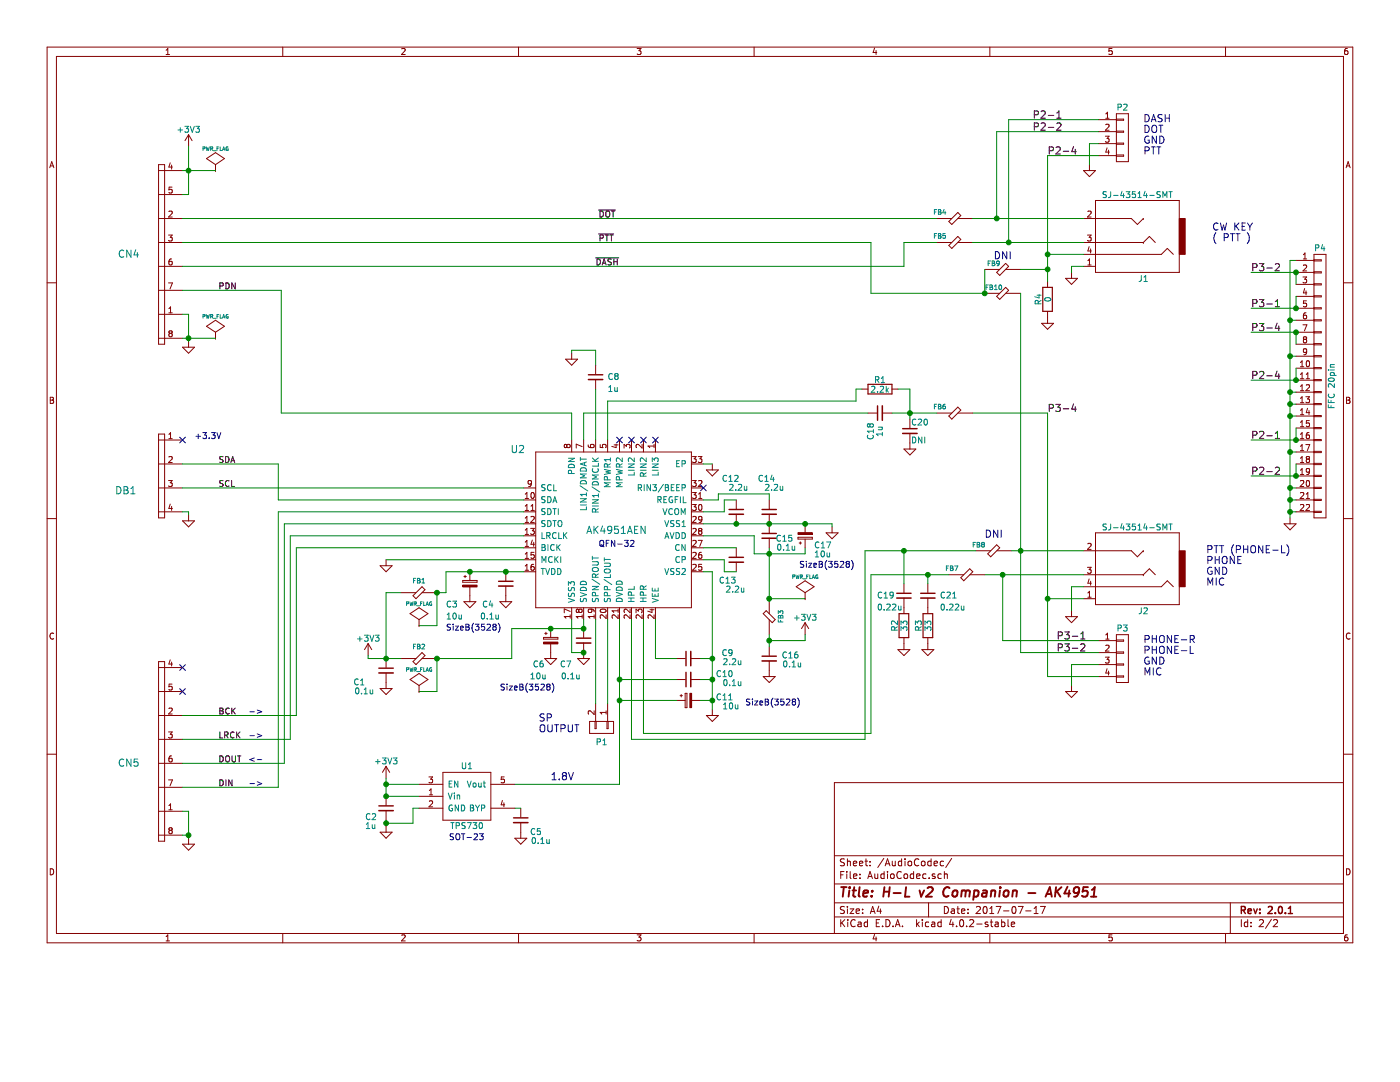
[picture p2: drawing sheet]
EESchema Schematic File Version 2
LIBS:power
LIBS:device
LIBS:transistors
LIBS:conn
LIBS:linear
LIBS:regul
LIBS:74xx
LIBS:cmos4000
LIBS:adc-dac
LIBS:memory
LIBS:xilinx
LIBS:microcontrollers
LIBS:dsp
LIBS:microchip
LIBS:analog_switches
LIBS:motorola
LIBS:texas
LIBS:intel
LIBS:audio
LIBS:interface
LIBS:digital-audio
LIBS:philips
LIBS:display
LIBS:cypress
LIBS:siliconi
LIBS:opto
LIBS:atmel
LIBS:contrib
LIBS:valves
LIBS:hermeslite
LIBS:hermeslite-cache
EELAYER 25 0
EELAYER END
$Descr A4 11693 8268
encoding utf-8
Sheet 2 2
Title "H-L v2 Companion - AK4951"
Date "2017-07-17"
Rev "2.0.1"
Comp ""
Comment1 ""
Comment2 ""
Comment3 ""
Comment4 ""
$EndDescr
$Comp
L R R1
U 1 1
P 7350 3250
F 0 "R1" V 7430 3250 50  0000 C CNN
F 1 "2.2k" V 7350 3250 50  0000 C CNN
F 2 "HERMESLITE:C_0603_HandSoldering" V 7280 3250 50  0001 C CNN
F 3 "" H 7350 3250 50  0000 C CNN
	1    7350 3250
	0    1    -1   0   
$EndComp
$Comp
L CP_Small C11
U 1 1
P 5750 5850
F 0 "C11" V 5725 5475 50  0000 L CNN
F 1 "10u" V 5800 5425 50  0000 L CNN
F 2 "HERMESLITE:TantalC_SizeB_EIA-3528_Wave" H 5750 5850 50  0001 C CNN
F 3 "" H 5750 5850 50  0000 C CNN
	1    5750 5850
	0    -1   1    0   
$EndComp
$Comp
L C_Small C19
U 1 1
P 7550 4975
F 0 "C19" H 7325 4975 50  0000 L CNN
F 1 "0.22u" H 7325 4875 50  0000 L CNN
F 2 "HERMESLITE:C_0603_HandSoldering" H 7550 4975 50  0001 C CNN
F 3 "" H 7550 4975 50  0000 C CNN
	1    7550 4975
	1    0    0    -1  
$EndComp
$Comp
L C_Small C18
U 1 1
P 7350 3450
F 0 "C18" H 7125 3525 50  0000 L CNN
F 1 "1u" H 7150 3450 50  0000 L CNN
F 2 "HERMESLITE:C_0603_HandSoldering" H 7350 3450 50  0001 C CNN
F 3 "" H 7350 3450 50  0000 C CNN
	1    7350 3450
	0    -1   -1   0   
$EndComp
$Comp
L C_Small C20
U 1 1
P 7600 3600
F 0 "C20" H 7610 3670 50  0000 L CNN
F 1 "DNI" H 7610 3520 50  0000 L CNN
F 2 "HERMESLITE:C_0603_HandSoldering" H 7600 3600 50  0001 C CNN
F 3 "" H 7600 3600 50  0000 C CNN
	1    7600 3600
	1    0    0    -1  
$EndComp
$Comp
L FB FB6
U 1 1
P 7975 3450
F 0 "FB6" H 7850 3500 39  0000 C CNN
F 1 "FB" H 7975 3550 60  0001 C CNN
F 2 "HERMESLITE:C_0603_HandSoldering" H 7975 3450 60  0001 C CNN
F 3 "" H 7975 3450 60  0000 C CNN
	1    7975 3450
	1    0    0    -1  
$EndComp
Text Label 5000 2025 0    50   ~ 0
~PTT
$Comp
L +3V3 #PWR04
U 1 1
P 3225 6500
F 0 "#PWR04" H 3225 6350 50  0001 C CNN
F 1 "+3V3" H 3225 6640 50  0000 C CNN
F 2 "" H 3225 6500 50  0000 C CNN
F 3 "" H 3225 6500 50  0000 C CNN
	1    3225 6500
	1    0    0    -1  
$EndComp
Text Notes 4500 6125 0    60   ~ 0
SP\nOUTPUT
Text Notes 10125 2025 0    60   ~ 0
CW KEY\n( PTT )
$Comp
L PWR_FLAG #FLG05
U 1 1
P 1800 2825
F 0 "#FLG05" H 1800 2920 50  0001 C CNN
F 1 "PWR_FLAG" H 1800 3005 30  0000 C CNN
F 2 "" H 1800 2825 50  0000 C CNN
F 3 "" H 1800 2825 50  0000 C CNN
	1    1800 2825
	1    0    0    -1  
$EndComp
$Comp
L AK4951AEN U2
U 1 1
P 5125 4425
F 0 "U2" H 5925 3750 60  0000 C CNN
F 1 "AK4951AEN" H 5100 4425 60  0000 C CNN
F 2 "HERMESLITE:QFN-32-1EP_4x4mm_Pitch0.4mm_Handsoldering" H 5325 4475 60  0001 C CNN
F 3 "" H 5325 4475 60  0000 C CNN
	1    5125 4425
	-1   0    0    1   
$EndComp
$Comp
L CONN_01X02 P1
U 1 1
P 5025 6075
F 0 "P1" V 5150 6075 50  0000 C CNN
F 1 "CONN_01X02" V 5125 6075 50  0001 C CNN
F 2 "HERMESLITE:Pin_Header_Straight_1x02_Pitch2.54mm" H 5025 6075 50  0001 C CNN
F 3 "" H 5025 6075 50  0000 C CNN
	1    5025 6075
	0    1    1    0   
$EndComp
$Comp
L R R2
U 1 1
P 7550 5225
F 0 "R2" V 7630 5225 50  0000 C CNN
F 1 "33" V 7550 5225 50  0000 C CNN
F 2 "HERMESLITE:C_0603_HandSoldering" V 7480 5225 50  0001 C CNN
F 3 "" H 7550 5225 50  0000 C CNN
	1    7550 5225
	-1   0    0    -1  
$EndComp
$Comp
L FB FB5
U 1 1
P 7975 2025
F 0 "FB5" H 7850 2075 39  0000 C CNN
F 1 "FB" H 7975 2125 60  0001 C CNN
F 2 "HERMESLITE:C_0603_HandSoldering" H 7975 2025 60  0001 C CNN
F 3 "" H 7975 2025 60  0000 C CNN
	1    7975 2025
	1    0    0    -1  
$EndComp
Text Notes 10075 4900 0    60   ~ 0
PTT (PHONE-L)\nPHONE\nGND\nMIC
$Comp
L FB FB7
U 1 1
P 8075 4800
F 0 "FB7" H 7950 4850 39  0000 C CNN
F 1 "FB" H 8075 4900 60  0001 C CNN
F 2 "HERMESLITE:C_0603_HandSoldering" H 8075 4800 60  0001 C CNN
F 3 "" H 8075 4800 60  0000 C CNN
	1    8075 4800
	1    0    0    -1  
$EndComp
$Comp
L FB FB4
U 1 1
P 7975 1825
F 0 "FB4" H 7850 1875 39  0000 C CNN
F 1 "FB" H 7975 1925 60  0001 C CNN
F 2 "HERMESLITE:C_0603_HandSoldering" H 7975 1825 60  0001 C CNN
F 3 "" H 7975 1825 60  0000 C CNN
	1    7975 1825
	1    0    0    -1  
$EndComp
$Comp
L C_Small C14
U 1 1
P 6425 4275
F 0 "C14" H 6375 4550 50  0000 L CNN
F 1 "2.2u" H 6300 4475 50  0000 L CNN
F 2 "HERMESLITE:C_0603_HandSoldering" H 6425 4275 50  0001 C CNN
F 3 "" H 6425 4275 50  0000 C CNN
	1    6425 4275
	-1   0    0    -1  
$EndComp
$Comp
L C_Small C12
U 1 1
P 6150 4275
F 0 "C12" H 6125 4550 50  0000 L CNN
F 1 "2.2u" H 6050 4475 50  0000 L CNN
F 2 "HERMESLITE:C_0603_HandSoldering" H 6150 4275 50  0001 C CNN
F 3 "" H 6150 4275 50  0000 C CNN
	1    6150 4275
	-1   0    0    -1  
$EndComp
$Comp
L C_Small C15
U 1 1
P 6425 4475
F 0 "C15" H 6225 4450 50  0000 L CNN
F 1 "0.1u" H 6200 4375 50  0000 L CNN
F 2 "HERMESLITE:C_0603_HandSoldering" H 6425 4475 50  0001 C CNN
F 3 "" H 6425 4475 50  0000 C CNN
	1    6425 4475
	-1   0    0    -1  
$EndComp
$Comp
L C_Small C13
U 1 1
P 6150 4675
F 0 "C13" H 6150 4500 50  0000 L CNN
F 1 "2.2u" H 6075 4425 50  0000 L CNN
F 2 "HERMESLITE:C_0603_HandSoldering" H 6150 4675 50  0001 C CNN
F 3 "" H 6150 4675 50  0000 C CNN
	1    6150 4675
	-1   0    0    -1  
$EndComp
$Comp
L C_Small C9
U 1 1
P 5750 5500
F 0 "C9" V 5800 5125 50  0000 L CNN
F 1 "2.2u" V 5725 5050 50  0000 L CNN
F 2 "HERMESLITE:C_0603_HandSoldering" H 5750 5500 50  0001 C CNN
F 3 "" H 5750 5500 50  0000 C CNN
	1    5750 5500
	0    -1   -1   0   
$EndComp
$Comp
L C_Small C10
U 1 1
P 5750 5675
F 0 "C10" V 5800 5300 50  0000 L CNN
F 1 "0.1u" V 5725 5225 50  0000 L CNN
F 2 "HERMESLITE:C_0603_HandSoldering" H 5750 5675 50  0001 C CNN
F 3 "" H 5750 5675 50  0000 C CNN
	1    5750 5675
	0    -1   -1   0   
$EndComp
$Comp
L C_Small C21
U 1 1
P 7750 4975
F 0 "C21" H 7850 4975 50  0000 L CNN
F 1 "0.22u" H 7850 4875 50  0000 L CNN
F 2 "HERMESLITE:C_0603_HandSoldering" H 7750 4975 50  0001 C CNN
F 3 "" H 7750 4975 50  0000 C CNN
	1    7750 4975
	1    0    0    -1  
$EndComp
$Comp
L R R3
U 1 1
P 7750 5225
F 0 "R3" V 7830 5225 50  0000 C CNN
F 1 "33" V 7750 5225 50  0000 C CNN
F 2 "HERMESLITE:C_0603_HandSoldering" V 7680 5225 50  0001 C CNN
F 3 "" H 7750 5225 50  0000 C CNN
	1    7750 5225
	-1   0    0    -1  
$EndComp
Text Label 1825 3875 0    50   ~ 0
SDA
Text Label 1825 4075 0    50   ~ 0
SCL
$Comp
L C_Small C4
U 1 1
P 4225 4875
F 0 "C4" H 4325 4700 50  0000 L CNN
F 1 "0.1u" H 4275 4600 50  0000 L CNN
F 2 "HERMESLITE:C_0603_HandSoldering" H 4225 4875 50  0001 C CNN
F 3 "" H 4225 4875 50  0000 C CNN
	1    4225 4875
	-1   0    0    -1  
$EndComp
$Comp
L CP_Small C3
U 1 1
P 3925 4875
F 0 "C3" H 3725 4700 50  0000 L CNN
F 1 "10u" H 3725 4600 50  0000 L CNN
F 2 "HERMESLITE:TantalC_SizeB_EIA-3528_Wave" H 3925 4875 50  0001 C CNN
F 3 "" H 3925 4875 50  0000 C CNN
	1    3925 4875
	1    0    0    -1  
$EndComp
$Comp
L C_Small C7
U 1 1
P 4875 5350
F 0 "C7" H 4975 5150 50  0000 L CNN
F 1 "0.1u" H 4900 5050 50  0000 L CNN
F 2 "HERMESLITE:C_0603_HandSoldering" H 4875 5350 50  0001 C CNN
F 3 "" H 4875 5350 50  0000 C CNN
	1    4875 5350
	-1   0    0    -1  
$EndComp
$Comp
L CP_Small C6
U 1 1
P 4600 5350
F 0 "C6" H 4450 5150 50  0000 L CNN
F 1 "10u" H 4425 5050 50  0000 L CNN
F 2 "HERMESLITE:TantalC_SizeB_EIA-3528_Wave" H 4600 5350 50  0001 C CNN
F 3 "" H 4600 5350 50  0000 C CNN
	1    4600 5350
	1    0    0    -1  
$EndComp
Text Notes 4600 6525 0    60   ~ 0
1.8V
$Comp
L FB FB1
U 1 1
P 3500 4950
F 0 "FB1" H 3500 4850 39  0000 C CNN
F 1 "FB" H 3500 5050 60  0001 C CNN
F 2 "HERMESLITE:C_0603_HandSoldering" H 3500 4950 60  0001 C CNN
F 3 "" H 3500 4950 60  0000 C CNN
	1    3500 4950
	-1   0    0    1   
$EndComp
$Comp
L FB FB2
U 1 1
P 3500 5500
F 0 "FB2" H 3500 5400 39  0000 C CNN
F 1 "FB" H 3500 5600 60  0001 C CNN
F 2 "HERMESLITE:C_0603_HandSoldering" H 3500 5500 60  0001 C CNN
F 3 "" H 3500 5500 60  0000 C CNN
	1    3500 5500
	-1   0    0    1   
$EndComp
$Comp
L FB FB3
U 1 1
P 6425 5150
F 0 "FB3" H 6425 5050 39  0000 C CNN
F 1 "FB" H 6425 5250 60  0001 C CNN
F 2 "HERMESLITE:C_0603_HandSoldering" H 6425 5150 60  0001 C CNN
F 3 "" H 6425 5150 60  0000 C CNN
	1    6425 5150
	0    -1   -1   0   
$EndComp
NoConn ~ 5475 3675
NoConn ~ 5875 4075
NoConn ~ 5375 3675
NoConn ~ 5275 3675
NoConn ~ 5175 3675
$Comp
L +3V3 #PWR06
U 1 1
P 3075 5475
F 0 "#PWR06" H 3075 5325 50  0001 C CNN
F 1 "+3V3" H 3075 5615 50  0000 C CNN
F 2 "" H 3075 5475 50  0000 C CNN
F 3 "" H 3075 5475 50  0000 C CNN
	1    3075 5475
	1    0    0    -1  
$EndComp
$Comp
L C_Small C1
U 1 1
P 3225 5600
F 0 "C1" H 3400 5500 50  0000 L CNN
F 1 "0.1u" H 3325 5425 50  0000 L CNN
F 2 "HERMESLITE:C_0603_HandSoldering" H 3225 5600 50  0001 C CNN
F 3 "" H 3225 5600 50  0000 C CNN
	1    3225 5600
	-1   0    0    -1  
$EndComp
$Comp
L +3V3 #PWR07
U 1 1
P 6725 5300
F 0 "#PWR07" H 6725 5150 50  0001 C CNN
F 1 "+3V3" H 6725 5440 50  0000 C CNN
F 2 "" H 6725 5300 50  0000 C CNN
F 3 "" H 6725 5300 50  0000 C CNN
	1    6725 5300
	1    0    0    -1  
$EndComp
$Comp
L C_Small C16
U 1 1
P 6425 5500
F 0 "C16" H 6175 5525 50  0000 L CNN
F 1 "0.1u" H 6150 5450 50  0000 L CNN
F 2 "HERMESLITE:C_0603_HandSoldering" H 6425 5500 50  0001 C CNN
F 3 "" H 6425 5500 50  0000 C CNN
	1    6425 5500
	-1   0    0    -1  
$EndComp
$Comp
L C_Small C8
U 1 1
P 4975 3150
F 0 "C8" H 5075 3150 50  0000 L CNN
F 1 "1u" H 5075 3050 50  0000 L CNN
F 2 "HERMESLITE:C_0603_HandSoldering" H 4975 3150 50  0001 C CNN
F 3 "" H 4975 3150 50  0000 C CNN
	1    4975 3150
	1    0    0    -1  
$EndComp
$Comp
L PWR_FLAG #FLG08
U 1 1
P 1800 1425
F 0 "#FLG08" H 1800 1520 50  0001 C CNN
F 1 "PWR_FLAG" H 1800 1605 30  0000 C CNN
F 2 "" H 1800 1425 50  0000 C CNN
F 3 "" H 1800 1425 50  0000 C CNN
	1    1800 1425
	1    0    0    -1  
$EndComp
$Comp
L +3V3 #PWR09
U 1 1
P 1575 1225
F 0 "#PWR09" H 1575 1075 50  0001 C CNN
F 1 "+3V3" H 1575 1365 50  0000 C CNN
F 2 "" H 1575 1225 50  0000 C CNN
F 3 "" H 1575 1225 50  0000 C CNN
	1    1575 1225
	1    0    0    -1  
$EndComp
Text Notes 1625 3675 0    50   ~ 0
+3.3V
$Comp
L IO8 CN5
U 1 1
P 1425 6275
F 0 "CN5" H 1075 6175 60  0000 C CNN
F 1 "IO8" H 1375 7075 39  0001 C CNN
F 2 "HERMESLITE:IO" H 1425 5925 60  0001 C CNN
F 3 "" H 1425 5925 60  0000 C CNN
F 4 "LVDSIO:CN8R_LVDSSYNC:CN8R" H 1425 6275 60  0001 C CNN "Option"
F 5 "CN8R" H 1425 6275 60  0001 C CNN "Key"
	1    1425 6275
	1    0    0    -1  
$EndComp
$Comp
L GND #PWR010
U 1 1
P 1575 7000
F 0 "#PWR010" H 1575 6750 50  0001 C CNN
F 1 "GND" H 1575 6850 50  0001 C CNN
F 2 "" H 1575 7000 50  0000 C CNN
F 3 "" H 1575 7000 50  0000 C CNN
	1    1575 7000
	-1   0    0    -1  
$EndComp
$Comp
L RFD4d DB1
U 1 1
P 1425 3975
F 0 "DB1" H 1050 3850 60  0000 C CNN
F 1 "RFD4d" H 1425 4475 39  0001 C CNN
F 2 "HERMESLITE:4x1" H 1425 3625 60  0001 C CNN
F 3 "" H 1425 3625 60  0000 C CNN
F 4 "CN4S" H 1425 3975 60  0001 C CNN "Key"
F 5 "GENERIC" H 1425 3975 60  0001 C CNN "Option"
	1    1425 3975
	1    0    0    -1  
$EndComp
$Comp
L GND #PWR011
U 1 1
P 1575 4300
F 0 "#PWR011" H 1575 4050 39  0001 C CNN
F 1 "GND" H 1575 4150 39  0001 C CNN
F 2 "" H 1575 4300 50  0000 C CNN
F 3 "" H 1575 4300 50  0000 C CNN
	1    1575 4300
	1    0    0    -1  
$EndComp
$Comp
L IO8 CN4
U 1 1
P 1425 2125
F 0 "CN4" H 1075 2125 60  0000 C CNN
F 1 "IO8" H 1375 2925 39  0001 C CNN
F 2 "HERMESLITE:IO" H 1425 1775 60  0001 C CNN
F 3 "" H 1425 1775 60  0000 C CNN
F 4 "CN8R" H 1425 2125 60  0001 C CNN "Key"
F 5 "FRONTIO" H 1425 2125 60  0001 C CNN "Option"
	1    1425 2125
	1    0    0    -1  
$EndComp
$Comp
L GND #PWR012
U 1 1
P 1575 2850
F 0 "#PWR012" H 1575 2600 50  0001 C CNN
F 1 "GND" H 1575 2700 50  0001 C CNN
F 2 "" H 1575 2850 50  0000 C CNN
F 3 "" H 1575 2850 50  0000 C CNN
	1    1575 2850
	-1   0    0    -1  
$EndComp
Text Label 5000 1825 0    50   ~ 0
~DOT
Text Label 4975 2225 0    50   ~ 0
~DASH
$Comp
L GND #PWR013
U 1 1
P 6425 5600
F 0 "#PWR013" H 6425 5350 50  0001 C CNN
F 1 "GND" H 6425 5450 50  0001 C CNN
F 2 "" H 6425 5600 50  0000 C CNN
F 3 "" H 6425 5600 50  0000 C CNN
	1    6425 5600
	-1   0    0    -1  
$EndComp
$Comp
L GND #PWR014
U 1 1
P 7550 5375
F 0 "#PWR014" H 7550 5125 50  0001 C CNN
F 1 "GND" H 7550 5225 50  0001 C CNN
F 2 "" H 7550 5375 50  0000 C CNN
F 3 "" H 7550 5375 50  0000 C CNN
	1    7550 5375
	-1   0    0    -1  
$EndComp
$Comp
L GND #PWR015
U 1 1
P 7750 5375
F 0 "#PWR015" H 7750 5125 50  0001 C CNN
F 1 "GND" H 7750 5225 50  0001 C CNN
F 2 "" H 7750 5375 50  0000 C CNN
F 3 "" H 7750 5375 50  0000 C CNN
	1    7750 5375
	-1   0    0    -1  
$EndComp
$Comp
L GND #PWR016
U 1 1
P 5950 5925
F 0 "#PWR016" H 5950 5675 50  0001 C CNN
F 1 "GND" H 5950 5775 50  0001 C CNN
F 2 "" H 5950 5925 50  0000 C CNN
F 3 "" H 5950 5925 50  0000 C CNN
	1    5950 5925
	-1   0    0    -1  
$EndComp
$Comp
L GND #PWR017
U 1 1
P 6950 4400
F 0 "#PWR017" H 6950 4150 50  0001 C CNN
F 1 "GND" H 6950 4250 50  0001 C CNN
F 2 "" H 6950 4400 50  0000 C CNN
F 3 "" H 6950 4400 50  0000 C CNN
	1    6950 4400
	-1   0    0    -1  
$EndComp
$Comp
L GND #PWR018
U 1 1
P 7600 3700
F 0 "#PWR018" H 7600 3450 50  0001 C CNN
F 1 "GND" H 7600 3550 50  0001 C CNN
F 2 "" H 7600 3700 50  0000 C CNN
F 3 "" H 7600 3700 50  0000 C CNN
	1    7600 3700
	-1   0    0    -1  
$EndComp
$Comp
L GND #PWR019
U 1 1
P 4775 2950
F 0 "#PWR019" H 4775 2700 50  0001 C CNN
F 1 "GND" H 4775 2800 50  0001 C CNN
F 2 "" H 4775 2950 50  0000 C CNN
F 3 "" H 4775 2950 50  0000 C CNN
	1    4775 2950
	-1   0    0    -1  
$EndComp
$Comp
L GND #PWR020
U 1 1
P 4875 5450
F 0 "#PWR020" H 4875 5200 50  0001 C CNN
F 1 "GND" H 4875 5300 50  0001 C CNN
F 2 "" H 4875 5450 50  0000 C CNN
F 3 "" H 4875 5450 50  0000 C CNN
	1    4875 5450
	-1   0    0    -1  
$EndComp
$Comp
L GND #PWR021
U 1 1
P 4600 5450
F 0 "#PWR021" H 4600 5200 50  0001 C CNN
F 1 "GND" H 4600 5300 50  0001 C CNN
F 2 "" H 4600 5450 50  0000 C CNN
F 3 "" H 4600 5450 50  0000 C CNN
	1    4600 5450
	-1   0    0    -1  
$EndComp
$Comp
L GND #PWR022
U 1 1
P 3225 5700
F 0 "#PWR022" H 3225 5450 50  0001 C CNN
F 1 "GND" H 3225 5550 50  0001 C CNN
F 2 "" H 3225 5700 50  0000 C CNN
F 3 "" H 3225 5700 50  0000 C CNN
	1    3225 5700
	-1   0    0    -1  
$EndComp
$Comp
L GND #PWR023
U 1 1
P 4225 4975
F 0 "#PWR023" H 4225 4725 50  0001 C CNN
F 1 "GND" H 4225 4825 50  0001 C CNN
F 2 "" H 4225 4975 50  0000 C CNN
F 3 "" H 4225 4975 50  0000 C CNN
	1    4225 4975
	-1   0    0    -1  
$EndComp
$Comp
L GND #PWR024
U 1 1
P 3925 4975
F 0 "#PWR024" H 3925 4725 50  0001 C CNN
F 1 "GND" H 3925 4825 50  0001 C CNN
F 2 "" H 3925 4975 50  0000 C CNN
F 3 "" H 3925 4975 50  0000 C CNN
	1    3925 4975
	-1   0    0    -1  
$EndComp
$Comp
L FB FB8
U 1 1
P 8300 4600
F 0 "FB8" H 8425 4550 39  0000 C CNN
F 1 "FB" H 8300 4700 60  0001 C CNN
F 2 "HERMESLITE:C_0603_HandSoldering" H 8300 4600 60  0001 C CNN
F 3 "" H 8300 4600 60  0000 C CNN
	1    8300 4600
	-1   0    0    1   
$EndComp
$Comp
L SJ-43514-SMT J1
U 1 1
P 9500 1975
F 0 "J1" H 9450 2325 50  0000 C CNN
F 1 "SJ-43514-SMT" H 9500 1625 50  0000 C CNN
F 2 "HERMESLITE:SJ-43514-SMT" H 9650 1775 50  0001 C CNN
F 3 "" H 9650 1775 50  0000 C CNN
	1    9500 1975
	-1   0    0    1   
$EndComp
$Comp
L SJ-43514-SMT J2
U 1 1
P 9500 4750
F 0 "J2" H 9450 5100 50  0000 C CNN
F 1 "SJ-43514-SMT" H 9500 4400 50  0000 C CNN
F 2 "HERMESLITE:SJ-43514-SMT" H 9650 4550 50  0001 C CNN
F 3 "" H 9650 4550 50  0000 C CNN
	1    9500 4750
	-1   0    0    1   
$EndComp
$Comp
L GND #PWR025
U 1 1
P 8950 5100
F 0 "#PWR025" H 8950 4850 50  0001 C CNN
F 1 "GND" H 8950 4950 50  0001 C CNN
F 2 "" H 8950 5100 50  0000 C CNN
F 3 "" H 8950 5100 50  0000 C CNN
	1    8950 5100
	-1   0    0    -1  
$EndComp
Text Notes 8225 4500 0    60   ~ 0
DNI
$Comp
L R R4
U 1 1
P 8750 2500
F 0 "R4" V 8830 2500 50  0000 C CNN
F 1 "0" V 8750 2500 50  0000 C CNN
F 2 "HERMESLITE:C_0603_HandSoldering" V 8680 2500 50  0001 C CNN
F 3 "" H 8750 2500 50  0000 C CNN
	1    8750 2500
	-1   0    0    1   
$EndComp
$Comp
L GND #PWR026
U 1 1
P 8750 2650
F 0 "#PWR026" H 8750 2400 50  0001 C CNN
F 1 "GND" H 8750 2500 50  0001 C CNN
F 2 "" H 8750 2650 50  0000 C CNN
F 3 "" H 8750 2650 50  0000 C CNN
	1    8750 2650
	-1   0    0    -1  
$EndComp
$Comp
L GND #PWR027
U 1 1
P 8950 2275
F 0 "#PWR027" H 8950 2025 50  0001 C CNN
F 1 "GND" H 8950 2125 50  0001 C CNN
F 2 "" H 8950 2275 50  0000 C CNN
F 3 "" H 8950 2275 50  0000 C CNN
	1    8950 2275
	-1   0    0    -1  
$EndComp
$Comp
L FB FB10
U 1 1
P 8375 2450
F 0 "FB10" H 8450 2400 39  0000 C CNN
F 1 "FB" H 8375 2550 60  0001 C CNN
F 2 "HERMESLITE:C_0603_HandSoldering" H 8375 2450 60  0001 C CNN
F 3 "" H 8375 2450 60  0000 C CNN
	1    8375 2450
	-1   0    0    1   
$EndComp
$Comp
L FB FB9
U 1 1
P 8375 2250
F 0 "FB9" H 8450 2200 39  0000 C CNN
F 1 "FB" H 8375 2350 60  0001 C CNN
F 2 "HERMESLITE:C_0603_HandSoldering" H 8375 2250 60  0001 C CNN
F 3 "" H 8375 2250 60  0000 C CNN
	1    8375 2250
	-1   0    0    1   
$EndComp
Text Notes 8300 2175 0    60   ~ 0
DNI
NoConn ~ 1525 3675
$Comp
L LP2985 U1
U 1 1
P 3700 6650
F 0 "U1" H 3900 6900 50  0000 C CNN
F 1 "TPS730" H 3900 6400 50  0000 C CNN
F 2 "HERMESLITE:SOT23" H 3700 6650 60  0001 C CNN
F 3 "" H 3700 6650 60  0000 C CNN
	1    3700 6650
	1    0    0    -1  
$EndComp
$Comp
L C_Small C2
U 1 1
P 3225 6750
F 0 "C2" H 3050 6675 50  0000 L CNN
F 1 "1u" H 3050 6600 50  0000 L CNN
F 2 "HERMESLITE:C_0603_HandSoldering" H 3225 6750 50  0001 C CNN
F 3 "" H 3225 6750 50  0000 C CNN
	1    3225 6750
	1    0    0    -1  
$EndComp
$Comp
L C_Small C5
U 1 1
P 4350 6850
F 0 "C5" H 4175 6750 50  0000 L CNN
F 1 "0.1u" H 4100 6675 50  0000 L CNN
F 2 "HERMESLITE:C_0603_HandSoldering" H 4350 6850 50  0001 C CNN
F 3 "" H 4350 6850 50  0000 C CNN
	1    4350 6850
	-1   0    0    -1  
$EndComp
$Comp
L GND #PWR028
U 1 1
P 3225 6900
F 0 "#PWR028" H 3225 6650 50  0001 C CNN
F 1 "GND" H 3225 6750 50  0001 C CNN
F 2 "" H 3225 6900 50  0000 C CNN
F 3 "" H 3225 6900 50  0000 C CNN
	1    3225 6900
	-1   0    0    -1  
$EndComp
$Comp
L GND #PWR029
U 1 1
P 4350 6950
F 0 "#PWR029" H 4350 6700 50  0001 C CNN
F 1 "GND" H 4350 6800 50  0001 C CNN
F 2 "" H 4350 6950 50  0000 C CNN
F 3 "" H 4350 6950 50  0000 C CNN
	1    4350 6950
	-1   0    0    -1  
$EndComp
$Comp
L CONN_01X04 P3
U 1 1
P 9375 5500
F 0 "P3" H 9375 5750 50  0000 C CNN
F 1 "CONN_01X04" V 9475 5500 50  0001 C CNN
F 2 "HERMESLITE:Pin_Header_Straight_1x04_Pitch2.54mm" H 9375 5500 50  0001 C CNN
F 3 "" H 9375 5500 50  0000 C CNN
	1    9375 5500
	1    0    0    -1  
$EndComp
$Comp
L GND #PWR030
U 1 1
P 8950 5725
F 0 "#PWR030" H 8950 5475 50  0001 C CNN
F 1 "GND" H 8950 5575 50  0001 C CNN
F 2 "" H 8950 5725 50  0000 C CNN
F 3 "" H 8950 5725 50  0000 C CNN
	1    8950 5725
	-1   0    0    -1  
$EndComp
Text Notes 9550 5650 0    60   ~ 0
PHONE-R\nPHONE-L\nGND\nMIC
$Comp
L CONN_01X04 P2
U 1 1
P 9375 1150
F 0 "P2" H 9375 1400 50  0000 C CNN
F 1 "CONN_01X04" V 9475 1150 50  0001 C CNN
F 2 "HERMESLITE:Pin_Header_Straight_1x04_Pitch2.54mm" H 9375 1150 50  0001 C CNN
F 3 "" H 9375 1150 50  0000 C CNN
	1    9375 1150
	1    0    0    -1  
$EndComp
Text Notes 9550 1300 0    60   ~ 0
DASH\nDOT\nGND\nPTT
$Comp
L GND #PWR031
U 1 1
P 9100 1375
F 0 "#PWR031" H 9100 1125 50  0001 C CNN
F 1 "GND" H 9100 1225 50  0001 C CNN
F 2 "" H 9100 1375 50  0000 C CNN
F 3 "" H 9100 1375 50  0000 C CNN
	1    9100 1375
	-1   0    0    -1  
$EndComp
Text Notes 3725 5275 0    50   ~ 0
SizeB(3528)
Text Notes 6225 5900 0    50   ~ 0
SizeB(3528)
Text Notes 4175 5775 0    50   ~ 0
SizeB(3528)
Text Label 1825 6575 0    50   ~ 0
DIN
Text Label 1825 6375 0    50   ~ 0
DOUT
Text Label 1825 6175 0    50   ~ 0
LRCK
Text Label 1825 5975 0    50   ~ 0
BCK
Text Notes 2075 6575 0    50   ~ 0
->
Text Notes 2075 6175 0    50   ~ 0
->
Text Notes 2075 5975 0    50   ~ 0
->
Text Notes 2075 6375 0    50   ~ 0
<-
$Comp
L CP_Small C17
U 1 1
P 6725 4475
F 0 "C17" H 6800 4550 50  0000 L CNN
F 1 "10u" H 6800 4625 50  0000 L CNN
F 2 "HERMESLITE:TantalC_SizeB_EIA-3528_Wave" H 6725 4475 50  0001 C CNN
F 3 "" H 6725 4475 50  0000 C CNN
	1    6725 4475
	1    0    0    1   
$EndComp
Text Notes 6675 4750 0    50   ~ 0
SizeB(3528)
$Comp
L GND #PWR032
U 1 1
P 3225 4675
F 0 "#PWR032" H 3225 4425 50  0001 C CNN
F 1 "GND" H 3225 4525 50  0001 C CNN
F 2 "" H 3225 4675 50  0000 C CNN
F 3 "" H 3225 4675 50  0000 C CNN
	1    3225 4675
	-1   0    0    -1  
$EndComp
$Comp
L PWR_FLAG #FLG033
U 1 1
P 3500 5225
F 0 "#FLG033" H 3500 5320 50  0001 C CNN
F 1 "PWR_FLAG" H 3500 5405 30  0000 C CNN
F 2 "" H 3500 5225 50  0000 C CNN
F 3 "" H 3500 5225 50  0000 C CNN
	1    3500 5225
	1    0    0    -1  
$EndComp
$Comp
L PWR_FLAG #FLG034
U 1 1
P 3500 5775
F 0 "#FLG034" H 3500 5870 50  0001 C CNN
F 1 "PWR_FLAG" H 3500 5955 30  0000 C CNN
F 2 "" H 3500 5775 50  0000 C CNN
F 3 "" H 3500 5775 50  0000 C CNN
	1    3500 5775
	1    0    0    -1  
$EndComp
$Comp
L PWR_FLAG #FLG035
U 1 1
P 6725 5000
F 0 "#FLG035" H 6725 5095 50  0001 C CNN
F 1 "PWR_FLAG" H 6725 5180 30  0000 C CNN
F 2 "" H 6725 5000 50  0000 C CNN
F 3 "" H 6725 5000 50  0000 C CNN
	1    6725 5000
	1    0    0    -1  
$EndComp
$Comp
L GND #PWR036
U 1 1
P 5950 3875
F 0 "#PWR036" H 5950 3625 50  0001 C CNN
F 1 "GND" H 5950 3725 50  0001 C CNN
F 2 "" H 5950 3875 50  0000 C CNN
F 3 "" H 5950 3875 50  0000 C CNN
	1    5950 3875
	-1   0    0    -1  
$EndComp
Text Notes 3750 7025 0    50   ~ 0
SOT-23
Text Notes 5000 4575 0    50   ~ 0
QFN-32
Text Label 1825 2425 0    50   ~ 0
PDN
NoConn ~ 1525 5575
NoConn ~ 1525 5775
$Comp
L GND #PWR037
U 1 1
P 10775 4325
F 0 "#PWR037" H 10775 4075 50  0001 C CNN
F 1 "GND" H 10775 4175 50  0001 C CNN
F 2 "" H 10775 4325 50  0000 C CNN
F 3 "" H 10775 4325 50  0000 C CNN
	1    10775 4325
	-1   0    0    -1  
$EndComp
Text Label 8625 1000 0    60   ~ 0
P2-1
Text Label 8625 1100 0    60   ~ 0
P2-2
Text Label 8750 1300 0    60   ~ 0
P2-4
Text Label 10450 3175 0    60   ~ 0
P2-4
Text Label 10450 3675 0    60   ~ 0
P2-1
Text Label 10450 3975 0    60   ~ 0
P2-2
Text Label 10450 2275 0    60   ~ 0
P3-2
Text Label 10450 2575 0    60   ~ 0
P3-1
Text Label 10450 2775 0    60   ~ 0
P3-4
Text Label 8825 5350 0    60   ~ 0
P3-1
Text Label 8825 5450 0    60   ~ 0
P3-2
Text Label 8750 3450 0    60   ~ 0
P3-4
$Comp
L CONN_01X22 P4
U 1 1
P 11025 3225
F 0 "P4" H 11025 4375 50  0000 C CNN
F 1 "FFC 20pin" V 11125 3225 50  0000 C CNN
F 2 "HERMESLITE:FFC_Kyocera_20pin" H 11025 3225 50  0001 C CNN
F 3 "" H 11025 3225 50  0000 C CNN
	1    11025 3225
	1    0    0    -1  
$EndComp
Wire Wire Line
	10825 2775 10825 2875
Connection ~ 10825 2575
Wire Wire Line
	10825 2475 10825 2575
Connection ~ 10825 2275
Wire Wire Line
	10825 2375 10825 2275
Connection ~ 10775 3775
Wire Wire Line
	10825 3775 10775 3775
Connection ~ 10775 3475
Wire Wire Line
	10825 3475 10775 3475
Connection ~ 10775 3375
Wire Wire Line
	10825 3375 10775 3375
Connection ~ 10775 3275
Wire Wire Line
	10825 3275 10775 3275
Connection ~ 10775 2975
Wire Wire Line
	10825 2975 10775 2975
Connection ~ 10775 2675
Wire Wire Line
	10825 2675 10775 2675
Connection ~ 10775 4075
Wire Wire Line
	10825 4075 10775 4075
Connection ~ 10775 4175
Wire Wire Line
	10825 2175 10775 2175
Wire Wire Line
	10825 2775 10450 2775
Wire Wire Line
	10825 2575 10450 2575
Wire Wire Line
	10825 2275 10450 2275
Wire Wire Line
	10825 3975 10450 3975
Wire Wire Line
	10825 3675 10450 3675
Wire Wire Line
	10825 3175 10450 3175
Connection ~ 10775 4275
Wire Wire Line
	10825 4275 10775 4275
Wire Wire Line
	10775 2175 10775 4325
Wire Wire Line
	10825 4175 10775 4175
Wire Wire Line
	8325 1100 9175 1100
Wire Wire Line
	8425 1000 9175 1000
Wire Wire Line
	9175 5350 8375 5350
Wire Wire Line
	8525 5450 9175 5450
Wire Wire Line
	5875 3875 5950 3875
Connection ~ 6425 5000
Wire Wire Line
	6425 5000 6725 5000
Connection ~ 3650 5500
Connection ~ 3650 4950
Wire Wire Line
	3650 5775 3650 5500
Wire Wire Line
	3500 5775 3650 5775
Wire Wire Line
	3650 5225 3500 5225
Wire Wire Line
	3650 4950 3650 5225
Wire Wire Line
	4375 4675 3225 4675
Wire Wire Line
	6725 4625 6725 4575
Connection ~ 6425 4625
Wire Wire Line
	6300 4625 6725 4625
Wire Wire Line
	6300 4475 6300 4625
Connection ~ 6725 4375
Wire Wire Line
	6950 4375 6950 4400
Connection ~ 5950 5850
Wire Wire Line
	5950 5850 5850 5850
Connection ~ 5175 5850
Wire Wire Line
	5650 5850 5175 5850
Wire Wire Line
	5175 5175 5175 6550
Connection ~ 8750 2125
Wire Wire Line
	8750 1300 9175 1300
Wire Wire Line
	9100 1200 9100 1375
Wire Wire Line
	9175 1200 9100 1200
Connection ~ 8325 1825
Wire Wire Line
	8325 1100 8325 1825
Connection ~ 8425 2025
Wire Wire Line
	8425 1000 8425 2025
Wire Wire Line
	8375 5350 8375 4800
Wire Wire Line
	9175 5550 8950 5550
Wire Wire Line
	8750 5650 9175 5650
Wire Wire Line
	8750 3450 8750 5650
Connection ~ 8750 5000
Connection ~ 8375 4800
Wire Wire Line
	8950 5550 8950 5725
Connection ~ 3225 6875
Wire Wire Line
	3225 6850 3225 6900
Wire Wire Line
	3450 6875 3225 6875
Wire Wire Line
	3450 6750 3450 6875
Wire Wire Line
	3500 6750 3450 6750
Wire Wire Line
	4350 6750 4300 6750
Connection ~ 3225 6650
Wire Wire Line
	3225 6650 3500 6650
Connection ~ 3225 6550
Wire Wire Line
	3225 6500 3225 6650
Wire Wire Line
	3500 6550 3225 6550
Connection ~ 8225 2450
Wire Wire Line
	7550 2225 7550 2025
Wire Wire Line
	7550 2025 7825 2025
Wire Wire Line
	7275 2450 7275 2025
Wire Wire Line
	8225 2450 7275 2450
Wire Wire Line
	8225 2250 8225 2450
Connection ~ 8525 4600
Wire Wire Line
	8525 2450 8525 5450
Wire Wire Line
	8125 2025 9050 2025
Wire Wire Line
	8950 2225 8950 2275
Wire Wire Line
	9050 2225 8950 2225
Connection ~ 8750 2250
Wire Wire Line
	8525 2250 8750 2250
Wire Wire Line
	8750 1300 8750 2350
Wire Wire Line
	9050 2125 8750 2125
Wire Wire Line
	8125 1825 9050 1825
Wire Wire Line
	7225 6175 7225 4600
Wire Wire Line
	7275 6125 7275 4800
Wire Wire Line
	8450 4600 9050 4600
Wire Wire Line
	8225 4800 9050 4800
Wire Wire Line
	8750 3450 8125 3450
Wire Wire Line
	9050 5000 8750 5000
Wire Wire Line
	8950 4900 8950 5100
Wire Wire Line
	8950 4900 9050 4900
Wire Wire Line
	3075 5500 3075 5475
Wire Wire Line
	3725 4950 3725 4775
Wire Wire Line
	3650 4950 3725 4950
Wire Wire Line
	3225 4950 3225 5500
Wire Wire Line
	4275 5500 4275 5250
Wire Wire Line
	3650 5500 4275 5500
Wire Wire Line
	5175 6550 4300 6550
Wire Wire Line
	5650 5675 5175 5675
Connection ~ 6425 5350
Wire Wire Line
	6725 5350 6425 5350
Wire Wire Line
	6725 5300 6725 5350
Wire Wire Line
	6425 5300 6425 5400
Wire Wire Line
	6425 4575 6425 5000
Wire Wire Line
	1575 1625 1525 1625
Connection ~ 1575 1425
Wire Wire Line
	1575 1225 1575 1625
Wire Wire Line
	1525 1425 1800 1425
Wire Wire Line
	2350 2425 1525 2425
Wire Wire Line
	2350 3450 2350 2425
Wire Wire Line
	4775 3450 2350 3450
Wire Wire Line
	1525 2825 1800 2825
Connection ~ 1575 2825
Wire Wire Line
	1575 2625 1525 2625
Wire Wire Line
	1575 2625 1575 2850
Wire Wire Line
	2325 3875 2325 4175
Wire Wire Line
	1525 3875 2325 3875
Wire Wire Line
	1575 4275 1525 4275
Wire Wire Line
	1575 4275 1575 4300
Wire Wire Line
	2475 5975 1525 5975
Wire Wire Line
	2325 4275 2325 6575
Wire Wire Line
	2425 6175 1525 6175
Wire Wire Line
	2375 4375 2375 6375
Wire Wire Line
	2375 6375 1525 6375
Wire Wire Line
	2425 4475 2425 6175
Wire Wire Line
	4375 4475 2425 4475
Wire Wire Line
	2325 6575 1525 6575
Wire Wire Line
	2475 4575 2475 5975
Wire Wire Line
	1525 6975 1575 6975
Connection ~ 1575 6975
Wire Wire Line
	1575 6775 1525 6775
Wire Wire Line
	1575 6775 1575 7000
Wire Wire Line
	2325 4175 4375 4175
Wire Wire Line
	4375 4075 1525 4075
Wire Wire Line
	4775 2925 4775 2950
Wire Wire Line
	4975 2925 4775 2925
Wire Wire Line
	4975 3050 4975 2925
Wire Wire Line
	4975 3675 4975 3250
Wire Wire Line
	7150 3350 5075 3350
Wire Wire Line
	7150 3250 7150 3350
Wire Wire Line
	7200 3250 7150 3250
Wire Wire Line
	2475 4575 4375 4575
Wire Wire Line
	2375 4375 4375 4375
Wire Wire Line
	4375 4275 2325 4275
Connection ~ 3225 5500
Wire Wire Line
	3075 5500 3350 5500
Wire Wire Line
	3225 4950 3350 4950
Connection ~ 7550 4600
Connection ~ 7750 4800
Wire Wire Line
	7225 4600 8150 4600
Wire Wire Line
	4775 3450 4775 3675
Connection ~ 3925 4775
Wire Wire Line
	4275 5250 4875 5250
Connection ~ 4600 5250
Connection ~ 4875 5250
Connection ~ 4875 5450
Wire Wire Line
	4775 5450 4875 5450
Wire Wire Line
	4775 5175 4775 5450
Wire Wire Line
	4875 5250 4875 5175
Connection ~ 4225 4775
Wire Wire Line
	3725 4775 4375 4775
Wire Wire Line
	7750 4875 7750 4800
Wire Wire Line
	7550 4875 7550 4600
Wire Wire Line
	5375 6125 7275 6125
Wire Wire Line
	5375 5175 5375 6125
Wire Wire Line
	5275 6175 7225 6175
Wire Wire Line
	5275 5175 5275 6175
Wire Wire Line
	5075 3350 5075 3675
Wire Wire Line
	4875 3450 7250 3450
Wire Wire Line
	4875 3675 4875 3450
Connection ~ 5175 5675
Wire Wire Line
	5475 5500 5475 5175
Wire Wire Line
	5650 5500 5475 5500
Connection ~ 5950 5675
Wire Wire Line
	5850 5675 5950 5675
Connection ~ 5950 5500
Wire Wire Line
	5850 5500 5950 5500
Wire Wire Line
	5950 4775 5950 5925
Wire Wire Line
	5875 4775 5950 4775
Wire Wire Line
	5875 4475 6300 4475
Wire Wire Line
	6050 4675 5875 4675
Wire Wire Line
	6050 4775 6050 4675
Wire Wire Line
	6150 4775 6050 4775
Wire Wire Line
	5875 4575 6150 4575
Connection ~ 6425 4375
Wire Wire Line
	6050 4275 5875 4275
Wire Wire Line
	6425 4125 6425 4175
Wire Wire Line
	6000 4125 6425 4125
Wire Wire Line
	6000 4175 6000 4125
Wire Wire Line
	5875 4175 6000 4175
Wire Wire Line
	6050 4175 6050 4275
Wire Wire Line
	6150 4175 6050 4175
Connection ~ 6150 4375
Wire Wire Line
	5875 4375 6950 4375
Wire Wire Line
	4975 5875 4975 5175
Wire Wire Line
	5075 5175 5075 5875
Wire Wire Line
	1525 1825 7825 1825
Connection ~ 7600 3450
Wire Wire Line
	7600 3250 7600 3500
Wire Wire Line
	7500 3250 7600 3250
Wire Wire Line
	1525 2225 7550 2225
Wire Wire Line
	7275 2025 1525 2025
Wire Wire Line
	7275 4800 7925 4800
Wire Wire Line
	7450 3450 7825 3450
Connection ~ 10825 2775
Wire Wire Line
	10825 3075 10825 3175
Connection ~ 10825 3175
Wire Wire Line
	10825 3575 10825 3675
Connection ~ 10825 3675
Wire Wire Line
	10825 3875 10825 3975
Connection ~ 10825 3975
$EndSCHEMATC
